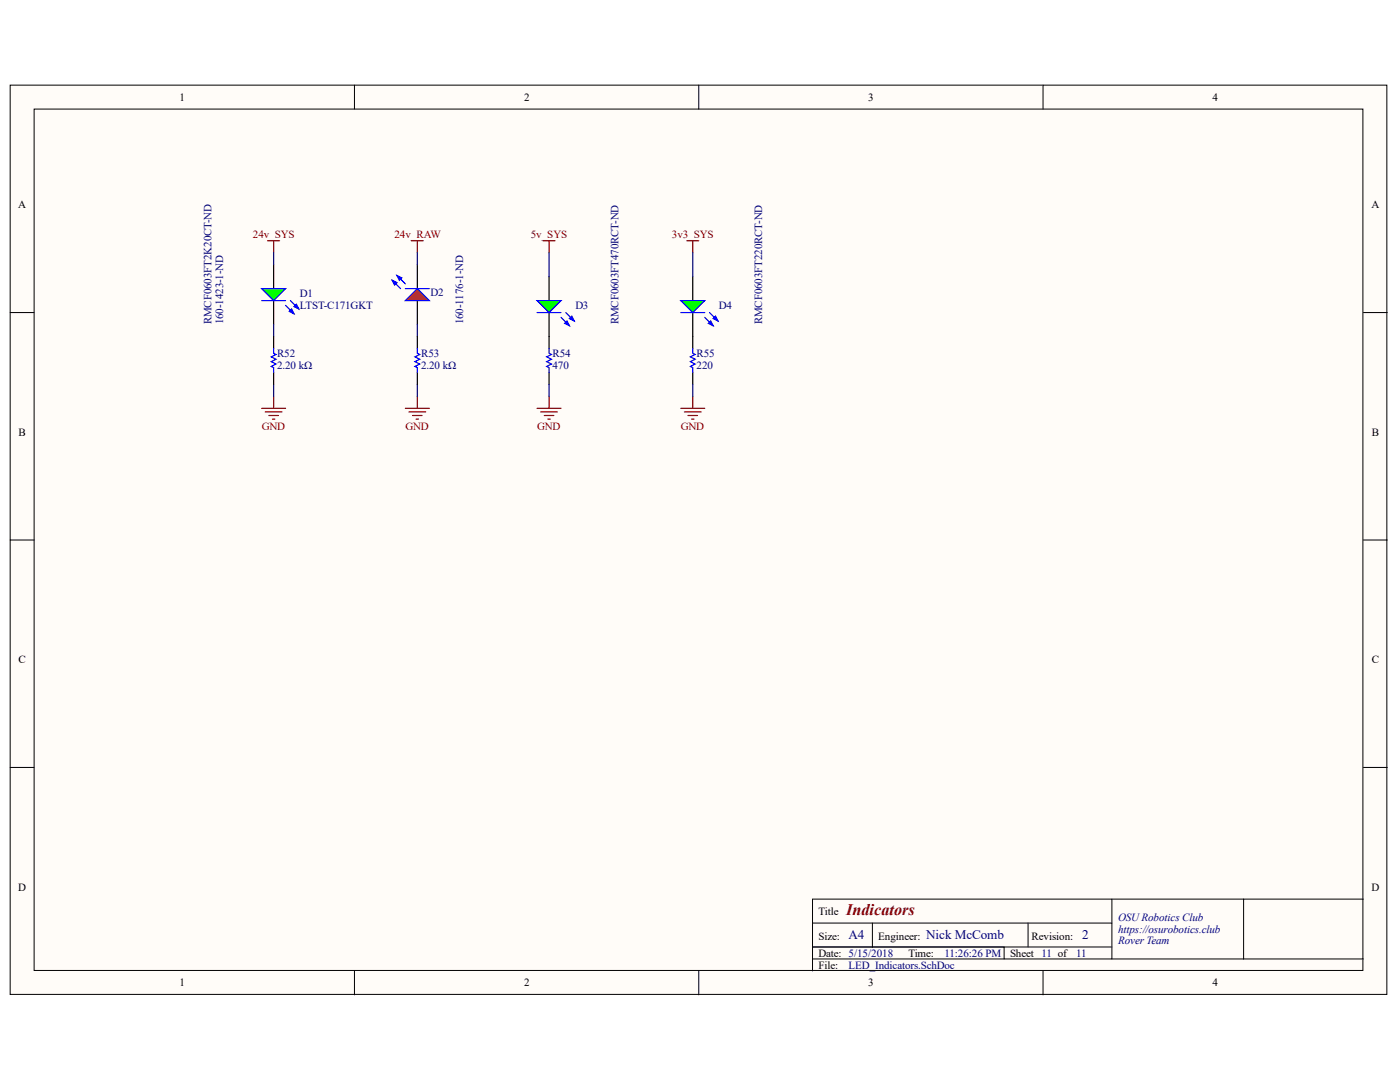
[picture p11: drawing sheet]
<svg xmlns="http://www.w3.org/2000/svg" width="279mm" height="216mm" viewBox="0 0 279 216" stroke-linecap="round" stroke-linejoin="round" font-family="sans-serif">
<g fill="#fffcf8" stroke="#000" stroke-width=".2">
<path d="M2 17h274.8v181.4h-274.8z"/>
<path d="M6.8 21.8h265.2v171.8h-265.2z"/>
</g>
<g fill="none" stroke="#000" stroke-width=".2">
<path d="M70.7 17v4.8M139.5 17v4.8M208.2 17v4.8M2 62.4h4.8M272.1 62.4h4.8M2 107.8h4.8M272.1 107.8h4.8M2 153.1h4.8M272.1 153.1h4.8M221.9 179.4v12M248.2 179.4h-86v14.3M272.1 179.4h-23.9v12"/>
<path d="M70.7 193.7v4.8M139.5 193.7v4.8M162.2 184.2h59.7M162.2 191.4h109.9M162.2 189h59.7M174.1 184.2v4.8M200.4 189v2.4M205.2 184.2v4.8M208.2 193.7v4.8"/>
</g>
<path d="M54.6 52.8v4.8M54.6 60v4.8" fill="none" stroke="#000" stroke-width=".24"/>
<path d="M52.2 57.6h4.8l-2.4 2.4z" fill="#0f0" stroke="#00f" stroke-width=".24"/>
<path d="M52.2 60h4.8M58 60l1.6 1.7M57 60.9l1.7 1.7" fill="none" stroke="#00f" stroke-width=".24"/>
<g fill="#00f" stroke="#00f" stroke-width=".24">
<path d="M57.7 62.1l.5-.4 .5 .9z"/>
<path d="M58.7 61.2l.4-.5 .5 1z"/>
</g>
<path d="M83.3 52.8v4.8M83.3 60v4.8" fill="none" stroke="#000" stroke-width=".24"/>
<path d="M80.9 60l2.4-2.4 2.4 2.4z" fill="#f00" stroke="#00f" stroke-width=".24"/>
<path d="M78.3 55.9l1.6 1.7M79.2 55l1.7 1.6M80.9 57.6h4.8" fill="none" stroke="#00f" stroke-width=".24"/>
<g fill="#00f" stroke="#00f" stroke-width=".24">
<path d="M79.2 55l1 .4-.5 .5z"/>
<path d="M78.3 55.9l.9 .5-.5 .5z"/>
</g>
<g fill="none" stroke="#800000" stroke-width=".24">
<path d="M53.4 48h2.4M54.6 48v2.4M82.1 48h2.4M83.3 48v2.4M54.6 79.1v2.4M83.3 79.1v2.4M52.2 81.5h4.8M52.9 82.2h3.4M53.7 82.9h1.9M54.4 83.6h.4M80.9 81.5h4.8M81.6 82.2h3.4"/>
<path d="M82.3 82.9h1.9M83 83.6h.5"/>
</g>
<path d="M54.6 50.4v2.4M83.3 50.4v2.4M54.6 64.8v2.3M54.6 76.7v2.4M83.3 64.8v2.3M83.3 76.7v2.4" fill="none" stroke="#000080" stroke-width=".24"/>
<path d="M109.6 55.2v4.8M109.6 62.4v4.7" fill="none" stroke="#000" stroke-width=".24"/>
<path d="M107.2 60h4.8l-2.4 2.4z" fill="#0f0" stroke="#00f" stroke-width=".24"/>
<path d="M107.2 62.4h4.8M112 63.3l1.6 1.7M112.9 62.4l1.7 1.6" fill="none" stroke="#00f" stroke-width=".24"/>
<g fill="#00f" stroke="#00f" stroke-width=".24">
<path d="M112.7 64.5l.5-.5 .4 1z"/>
<path d="M113.6 63.6l.5-.5 .5 .9z"/>
</g>
<path d="M108.4 48h2.4M109.6 48v2.4M137.1 48h2.4M138.3 48v2.4" fill="none" stroke="#800000" stroke-width=".24"/>
<path d="M138.3 55.2v4.8M138.3 62.4v4.7" fill="none" stroke="#000" stroke-width=".24"/>
<path d="M135.9 60h4.7l-2.3 2.4z" fill="#0f0" stroke="#00f" stroke-width=".24"/>
<path d="M54.6 69.5v1l.5 .2-1 .5 1 .5-1 .5 1 .4-1 .5 .5 .3v.9M83.3 69.5v1l.5 .2-1 .5 1 .5-1 .5 1 .4-1 .5 .5 .3v.9M109.6 69.5v1l.5 .2-1 .5 1 .5-1 .5 1 .4-1 .5 .5 .3v.9M135.9 62.4h4.7M138.3 69.5v1l.4 .2-.9 .5 .9 .5-.9 .5 .9 .4-.9 .5 .5 .3v.9M140.6 63.3l1.7 1.7M141.6 62.4l1.7 1.6" fill="none" stroke="#00f" stroke-width=".24"/>
<g fill="#00f" stroke="#00f" stroke-width=".24">
<path d="M141.4 64.5l.4-.5 .5 1z"/>
<path d="M142.3 63.6l.5-.5 .5 .9z"/>
</g>
<path d="M54.6 67.1v2.4M54.6 74.3v2.4M83.3 67.1v2.4M83.3 74.3v2.4M109.6 67.1v2.4M109.6 74.3v2.4M138.3 67.1v2.4M138.3 74.3v2.4" fill="none" stroke="#000" stroke-width=".24"/>
<path d="M109.6 79.1v2.4M138.3 79.1v2.4M107.2 81.5h4.8M107.9 82.2h3.3M108.6 82.9h1.9M109.3 83.6h.5M135.9 81.5h4.7M136.6 82.2h3.3M137.3 82.9h1.9M138 83.6h.5" fill="none" stroke="#800000" stroke-width=".24"/>
<path d="M109.6 50.4v4.8M138.3 50.4v4.8M109.6 76.7v2.4M138.3 76.7v2.4" fill="none" stroke="#000080" stroke-width=".24"/>
<text font-size="3.2" fill="#800000" x="168.9" y="182.5">Indicators</text>
<g font-size="2.6" fill="#000080">
<text x="169.4" y="187.4">A4</text>
<text x="184.8" y="187.4">Nick McComb</text>
<text x="215.9" y="187.4">2</text>
</g>
<g font-size="2.2">
<text x="35.9" y="20.1">1</text>
<text x="104.6" y="20.1">2</text>
<text x="173.2" y="20.1">3</text>
<text x="242" y="20.1">4</text>
<text x="3.6" y="41.6">A</text>
<text x="273.7" y="41.6">A</text>
<text x="3.7" y="87">B</text>
<text x="273.8" y="87">B</text>
<text x="3.7" y="132.3">C</text>
<text x="273.8" y="132.3">C</text>
<text x="3.6" y="177.7">D</text>
<text x="273.7" y="177.7">D</text>
<text x="163.4" y="182.5">Title</text>
<text x="163.4" y="187.5">Size:</text>
<text x="163.4" y="190.9">Date: 5/15/2018</text>
<text x="175.3" y="187.5">Engineer:</text>
<text x="181.3" y="190.9">Time:</text>
<text x="201.6" y="190.9">Sheet 11 of</text>
<text x="205.9" y="187.5">Revision:</text>
<text x="35.9" y="196.8">1</text>
<text x="104.6" y="196.8">2</text>
<text x="163.4" y="193.3">File:</text>
<text x="173.2" y="196.8">3</text>
<text x="242" y="196.8">4</text>
</g>
<g font-size="2.2" fill="#800000">
<text x="50.5" y="47.6">24v_SYS</text>
<text x="78.7" y="47.6">24v_RAW</text>
<text x="105.9" y="47.6">5v_SYS</text>
<text x="134.1" y="47.6">3v3_SYS</text>
<text x="52.3" y="85.8">GND</text>
<text x="80.9" y="85.8">GND</text>
<text x="107.2" y="85.8">GND</text>
<text x="135.9" y="85.8">GND</text>
</g>
<g font-size="2.2" fill="#000080">
<text x="59.9" y="59.2">D1</text>
<text x="85.9" y="59.1">D2</text>
<text x="42.2" y="64.7" transform="rotate(-90 42.2 64.7)">RMCF0603FT2K20CT-ND</text>
<text x="44.6" y="64.7" transform="rotate(-90 44.6 64.7)">160-1423-1-ND</text>
<text x="59.9" y="61.7">LTST-C171GKT</text>
<text x="92.4" y="64.7" transform="rotate(-90 92.4 64.7)">160-1176-1-ND</text>
<text x="114.8" y="61.7">D3</text>
<text x="123.4" y="64.7" transform="rotate(-90 123.4 64.7)">RMCF0603FT470RCT-ND</text>
<text x="143.5" y="61.7">D4</text>
<text x="152.1" y="64.7" transform="rotate(-90 152.1 64.7)">RMCF0603FT220RCT-ND</text>
<text x="55.3" y="71.2">R52</text>
<text x="84" y="71.2">R53</text>
<text x="110.3" y="71.2">R54</text>
<text x="139" y="71.2">R55</text>
<text x="55.3" y="73.6">2.20 kΩ</text>
<text x="84" y="73.6">2.20 kΩ</text>
<text x="110.3" y="73.6">470</text>
<text x="139" y="73.6">220</text>
<text x="223.1" y="183.7">OSURobotics Club</text>
<text x="188.5" y="190.9">11:26:26 PM</text>
<text x="214.8" y="190.9">11</text>
<text x="223.1" y="186.1">https://osurobotics.club</text>
<text x="223.1" y="188.5">Rover Team</text>
<text x="169.4" y="193.3">LED_Indicators.SchDoc</text>
</g>
</svg>
